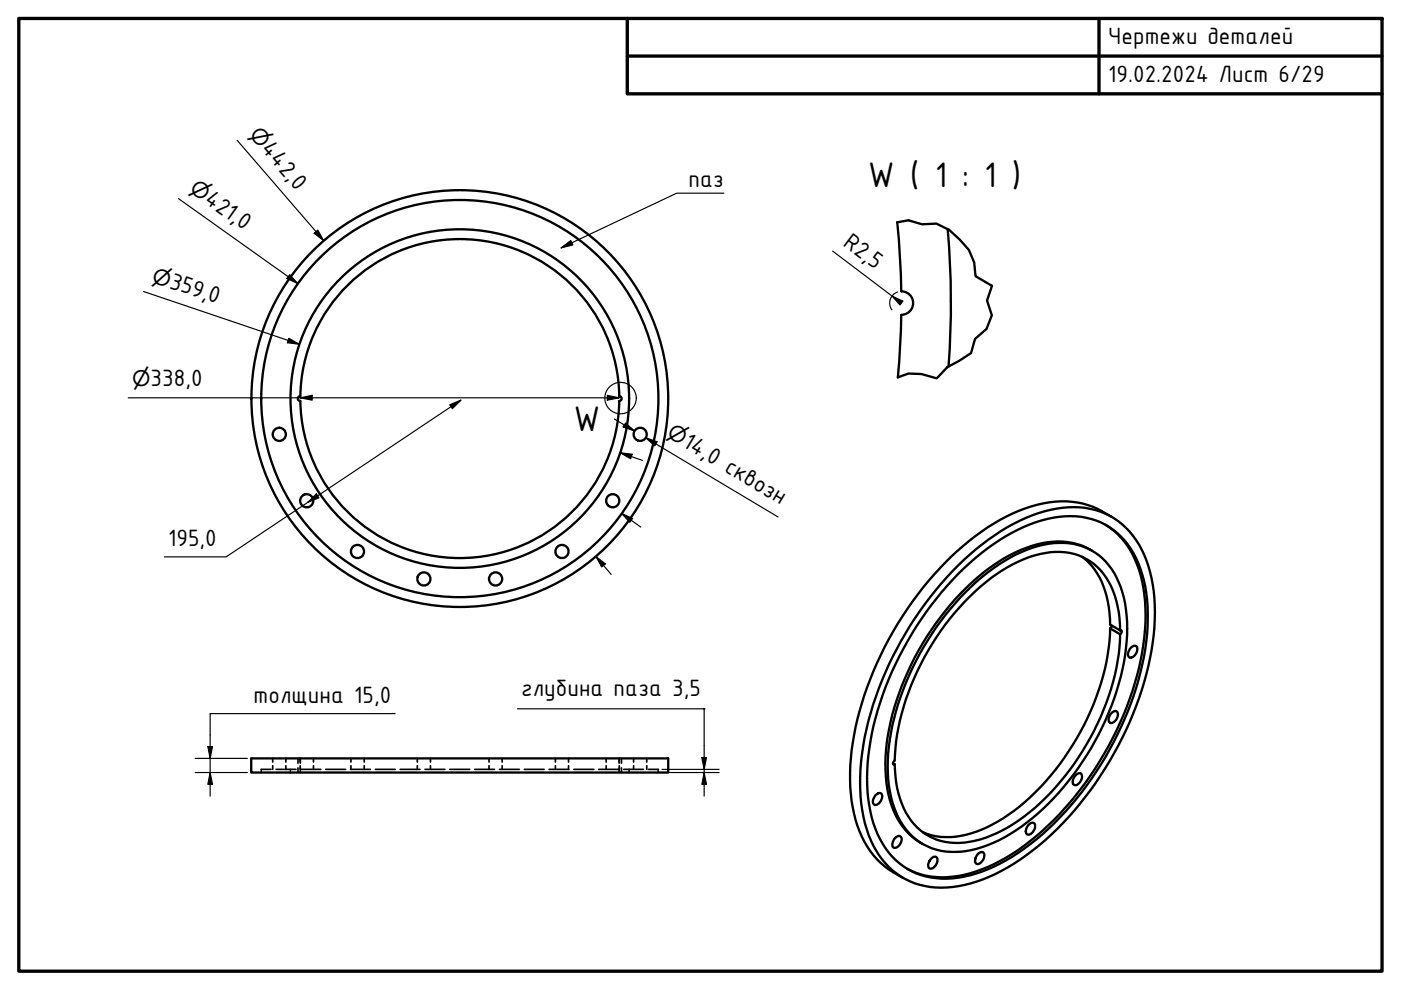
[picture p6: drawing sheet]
<svg xmlns="http://www.w3.org/2000/svg" width="297mm" height="210mm" viewBox="0 0 297 210" stroke-linecap="round" stroke-linejoin="round" font-family="sans-serif">
<!-- layer: Visible (ISO) -->
<g fill="none" stroke="#000" stroke-width=".49">
<path d="M190.2 47.1l.6 7.3 .3 7.4a2.49 2.49 0 0 1 2.5 2.4 2.49 2.49 0 0 1-2.5 2.5M200.9 48.6a179.5 179.5 0 0 1 .2 29.1M73 61.2a33.8 33.8 0 0 1 36.8-8.2 33.8 33.8 0 0 1 21.5 31 .51 .51 0 0 1 .5 .5 .51 .51 0 0 1-.5 .5 33.8 33.8 0 0 1-33.8 33.3 33.8 33.8 0 0 1-33.8-33.3 .51 .51 0 0 1-.6-.5 .51 .51 0 0 1 .6-.5 33.7 33.7 0 0 1 9.3-22.8zM191.1 66.8l-.2 6-.5 7.2M203.2 119.8a42.5 42.5 0 0 1 19.5-11.7 16.8 16.8 0 0 1 16 3.8 22.1 22.1 0 0 1 5.9 13.5 55.2 55.2 0 0 1-5.1 27.7 70.8 70.8 0 0 1-21.9 28.3 31.5 31.5 0 0 1-18.1 6.8 15.6 15.6 0 0 1-14.9-10.1 36 36 0 0 1-1.5-20.2 73.2 73.2 0 0 1 20.1-38.1zM229.4 118a15.6 15.6 0 0 1 5.7 10.7l.3 3.7 2.1 1.3M231.6 116.8a15.4 15.4 0 0 0-14-.6 40.2 40.2 0 0 0-16.2 12.2 58.2 58.2 0 0 0-13.5 30.7 24.4 24.4 0 0 0 3 15.5l.6 .8a12.4 12.4 0 0 0 4.2 3.6M234.4 111.3a17.4 17.4 0 0 1 7.5 11 44.9 44.9 0 0 1-1.8 24.3 67.7 67.7 0 0 1-24.2 33.6 30.7 30.7 0 0 1-15.1 5.8 15.4 15.4 0 0 1-8.5-1.8M235.7 109.6a18.8 18.8 0 0 0-17-2.2 44.7 44.7 0 0 0-18.3 11.8 72.2 72.2 0 0 0-19.8 39.9 34.7 34.7 0 0 0 2.1 18.3 17.5 17.5 0 0 0 8.8 8.8M203.2 121.7a42.7 42.7 0 0 1 17.7-11.4 17.2 17.2 0 0 1 14.3 1.5 17.8 17.8 0 0 1 7.3 11.2 43 43 0 0 1-1.1 21.2 69 69 0 0 1-23 34.8 31.3 31.3 0 0 1-17.6 7.3 15.2 15.2 0 0 1-15.2-10.6 37.3 37.3 0 0 1-.8-20.1 70.7 70.7 0 0 1 18.4-33.9zM203.7 126.5a37.2 37.2 0 0 1 16.4-10.7 14.4 14.4 0 0 1 12.9 1.9 17.6 17.6 0 0 1 5.9 12.8 47.1 47.1 0 0 1-5.2 23.6 53.5 53.5 0 0 1-20.7 23.4 19.8 19.8 0 0 1-14.4 2.7 13.7 13.7 0 0 1-9.4-10.1 36 36 0 0 1 .8-19.3 60.5 60.5 0 0 1 13.7-24.3zM235.4 133.2a51.2 51.2 0 0 1-9.8 27.5 42.7 42.7 0 0 1-17.5 15.2 15.7 15.7 0 0 1-12.4 .6"/>
<path d="M235.4 133.2l2.1 1.3M235.7 132.6l-.3 .6M237.5 133.7l.2-.1 .1 .3-.3 .6M237.5 134.5a50.6 50.6 0 0 1-8.9 26.1 44.6 44.6 0 0 1-17.3 16.1 16.3 16.3 0 0 1-13.6 .9 13.3 13.3 0 0 1-7.2-9.4l-.5-2.3-.3-3.8M237.5 133.7a18.5 18.5 0 0 0-4.8-13.5 12.6 12.6 0 0 0-12.2-2.7 33.4 33.4 0 0 0-16 10.1 54.4 54.4 0 0 0-14.6 30.9l-.2 2.8-.4 .6 .1 .2h.3M239.7 137.4a.71 .71 0 0 1 .9-.5 .71 .71 0 0 1 .5 .8 1.53 1.53 0 0 1-1.7 1.6 1.54 1.54 0 0 1 .3-1.9zM235.8 151.1a.7 .7 0 0 1 .9-.3 .7 .7 0 0 1 .3 1 1.61 1.61 0 0 1-1.7 1.4 1.5 1.5 0 0 1 .5-2.1zM53.3 160.8h88.4v3h-88.4zM185.6 168.6l.2-.2a.7 .7 0 0 1 1-.2 .7 .7 0 0 1 .2 1 1.55 1.55 0 0 1-1.7 1.4 1.44 1.44 0 0 1 .3-2zM189.3 161.9l.4 .2M189.8 177.7a.75 .75 0 0 1 1.1-.4 .75 .75 0 0 1 .2 1.1 1.47 1.47 0 0 1-1.7 1.3 1.67 1.67 0 0 1 .4-2zM218.1 174.9a.76 .76 0 0 1 1-.4 .76 .76 0 0 1 .3 1.1 1.54 1.54 0 0 1-1.7 1.3 1.59 1.59 0 0 1 .4-2z"/>
<path d="M228.1 164.3a.7 .7 0 0 1 .9-.4 .7 .7 0 0 1 .4 1 1.77 1.77 0 0 1-1.6 1.5 1.37 1.37 0 0 1 .3-2.1zM197.5 182a.7 .7 0 0 1 .9-.3 .7 .7 0 0 1 .4 .9 1.48 1.48 0 0 1-1.8 1.4 1.78 1.78 0 0 1 .5-2zM207.5 180.9a.7 .7 0 0 1 .9-.2 .7 .7 0 0 1 .3 1 1.62 1.62 0 0 1-1.7 1.4 1.61 1.61 0 0 1 .5-2.2z"/>
<circle cx="59.2" cy="92.1" r="1.39"/>
<circle cx="97.5" cy="84.5" r="35.9"/>
<circle cx="97.5" cy="84.5" r="42.1"/>
<circle cx="97.5" cy="84.5" r="44.2"/>
<circle cx="135.7" cy="92.1" r="1.39"/>
<circle cx="65" cy="106.2" r="1.39"/>
<circle cx="75.8" cy="116.9" r="1.39"/>
<circle cx="119.2" cy="116.9" r="1.39"/>
<circle cx="129.9" cy="106.2" r="1.39"/>
<circle cx="89.9" cy="122.7" r="1.39"/>
<circle cx="105.1" cy="122.7" r="1.39"/>
</g>
<!-- layer: Hidden (ISO) -->
<g fill="none" stroke="#000" stroke-width=".35">
<path d="M55.4 163.6v.2M57.5 163.1h-2.1v.2M57.8 160.8v.8M57.8 162.3v.8M58.5 163.1h4.3M60.6 160.8v.8M60.6 162.3v.8M61.6 163.1v.2M61.6 163.6v.2M63.2 160.8v1M63.2 162.8v1M63.6 160.8l.1 1"/>
<path d="M63.6 162.3l.1 1.5M63.8 163.1h4.2M66.5 160.8v.8M66.5 162.3v.8M69.1 163.1h4.2M74.3 163.1h4.2M74.4 160.8v.8M74.4 162.3v.8M77.2 160.8v.8M77.2 162.3v.8M79.6 163.1h4.2M84.8 163.1h4.2"/>
<path d="M88.5 160.8v.8M88.5 162.3v.8M90.1 163.1h4.2M91.3 160.8v.8M91.3 162.3v.8M95.4 163.1h4.2M100.6 163.1h4.2M103.7 160.8v.8M103.7 162.3v.8M105.9 163.1h4.2M106.5 160.8v.8M106.5 162.3v.8"/>
<path d="M111.2 163.1h4.2M116.4 163.1h4.2M117.8 160.8v.8M117.8 162.3v.8M120.5 160.8v.8M120.5 162.3v.8M121.7 163.1h4.2M126.9 163.1h4.3M128.5 160.8v.8M128.5 162.3v.8M131.3 160.8v1M131.3 162.3v1.5"/>
<path d="M131.8 160.8v1M131.8 162.8v1M132.2 163.1h4.2M133.4 163.1v.2M133.4 163.6v.2M134.3 160.8v.8M134.3 162.3v.8M137.1 160.8v.8M137.1 162.3v.8M137.5 163.1h2.1v.2M139.6 163.6v.2"/>
</g>
<!-- layer: Break Line (ISO) -->
<path d="M190.2 47.1l2.4-.4 2.9 .9 3-.2 2.8 1.4 2.2 2 1.9 2.2 1.2 2.7 .2 2.9 3.5 2-1 3.1 1 3.2-1.1 2.8-2.5 2.2-.8 3-2.6 1.6-2.5 1.4-2.2 2.3-3.2-.9-2.8-.1-2.2 .8" fill="none" stroke="#000" stroke-width=".49"/>
<!-- layer: Detail Boundary (ISO) -->
<circle cx="131.6" cy="84.4" r="3.3" fill="none" stroke="#000" stroke-width=".25"/>
<!-- layer: Border (ISO) -->
<path d="M4 3.9h289v202h-289zM133 3.9v16h160M133 11.9h160M233 3.9v16" fill="none" stroke="#000" stroke-width=".71"/>
<!-- layer: Dimension (ISO) -->
<g fill="none" stroke="#000" stroke-width=".25">
<path d="M50.3 29.7l18.3 21.3M37.9 42.1l25.2 18M61.4 58.2l1.7 1.9-2.3-1zM66.6 49.5l.8-.7 1.2 2.2zM176.5 53.2l14.6 11M30.4 61.8l33.1 11.2M61.2 71.7l2.3 1.3-2.6-.3zM189.1 62.8l2.3 1.1-.6 .8zM190.3 61.9a2.49 2.49 0 0 0-1.2 3.8M27.2 84.3h104.1M63.7 84.3l2.5-.5v1zM95.4 85.8l2.3-1-1.8 1.8z"/>
<path d="M97.7 84.8l-49.8 33.3h-13M128.8 83.8l2.5 .5-2.5 .5zM130.2 88.8l4.3 2.6M131.5 96l2.5 .3-.3 1zM131.5 96l4.7 1.6M132.6 89.7l1.9 1.7-2.4-.9zM136.9 92.8l2.4 .9-.5 .8zM136.9 92.8l28.1 16.8M65.3 106.5l1.8-1.8 .5 .9zM126.3 118l2 1.6-.7 .6zM126.3 118l3.3 3.8M131.8 108.9l2.3 1-.6 .8z"/>
<path d="M131.8 108.9l4.1 2.9M44.1 158.3h.9l-.4 2.5zM83.8 151.3h-39.2v17.5M109.7 150.3h39.7h-.1v18.5M41.4 160.8h11.1M41.4 163.8h11.1M44.6 163.8l.4 2.5h-.9zM140.4 163.8h12.1M140.4 163.1h12.1M148.8 160.6h1l-.5 2.5zM149.3 163.8l.5 2.5h-1z"/>
</g>
<g fill="#000">
<path d="M61.4 58.2l1.7 1.9-2.3-1zM66.6 49.5l.8-.7 1.2 2.2zM61.2 71.7l2.3 1.3-2.6-.3zM189.1 62.8l2.3 1.1-.6 .8zM63.7 84.3l2.5-.5v1zM95.4 85.8l2.3-1-1.8 1.8zM128.8 83.8l2.5 .5-2.5 .5zM132.6 89.7l1.9 1.7-2.4-.9zM131.5 96l2.5 .3-.3 1zM136.9 92.8l2.4 .9-.5 .8zM65.3 106.5l1.8-1.8 .5 .9zM126.3 118l2 1.6-.7 .6z"/>
<path d="M131.8 108.9l2.3 1-.6 .8zM44.1 158.3h.9l-.4 2.5zM44.6 163.8l.4 2.5h-.9zM148.8 160.6h1l-.5 2.5zM149.3 163.8l.5 2.5h-1z"/>
</g>
<!-- layer: Symbol (ISO) -->
<path d="M119 52.6l2-1.6 .5 .9zM153.5 41h-10l-24.5 11.6" fill="none" stroke="#000" stroke-width=".25"/>
<path d="M119 52.6l2-1.6 .5 .9z" fill="#000"/>
<g font-size="8.1">
<text x="184" y="39.7">W ( 1 : 1 )</text>
<text x="121.6" y="91.3">W</text>
</g>
<g font-size="5.4">
<text x="235" y="9.4">Чертежи деталей</text>
<text x="235" y="17.4">19.02.2024 Лист 6/29</text>
<text x="55.2" y="31.7" transform="rotate(49 55.2 31.7)">442,0</text>
<text x="146" y="39.7">паз</text>
<text x="43.1" y="42.8" transform="rotate(35 43.1 42.8)">421,0</text>
<text x="178.6" y="51.9" transform="rotate(37 178.6 51.9)">R2,5</text>
<text x="35.7" y="61" transform="rotate(19 35.7 61)">359,0</text>
<text x="31.9" y="81.8">338,0</text>
<text x="144.5" y="94.5" transform="rotate(31 144.5 94.5)">14,0 сквозн</text>
<text x="35.6" y="115.8">195,0</text>
<text x="53.8" y="149">толщина 15,0</text>
<text x="110.5" y="147.6">глубина паза 3,5</text>
</g>
<g font-size="4.6">
<text x="52.7" y="28.7" transform="rotate(49 52.7 28.7)">⌀</text>
<text x="39.9" y="40.6" transform="rotate(35 39.9 40.6)">⌀</text>
<text x="32" y="59.7" transform="rotate(19 32 59.7)">⌀</text>
<text x="28" y="81.8">⌀</text>
<text x="141.2" y="92.5" transform="rotate(31 141.2 92.5)">⌀</text>
</g>
</svg>
